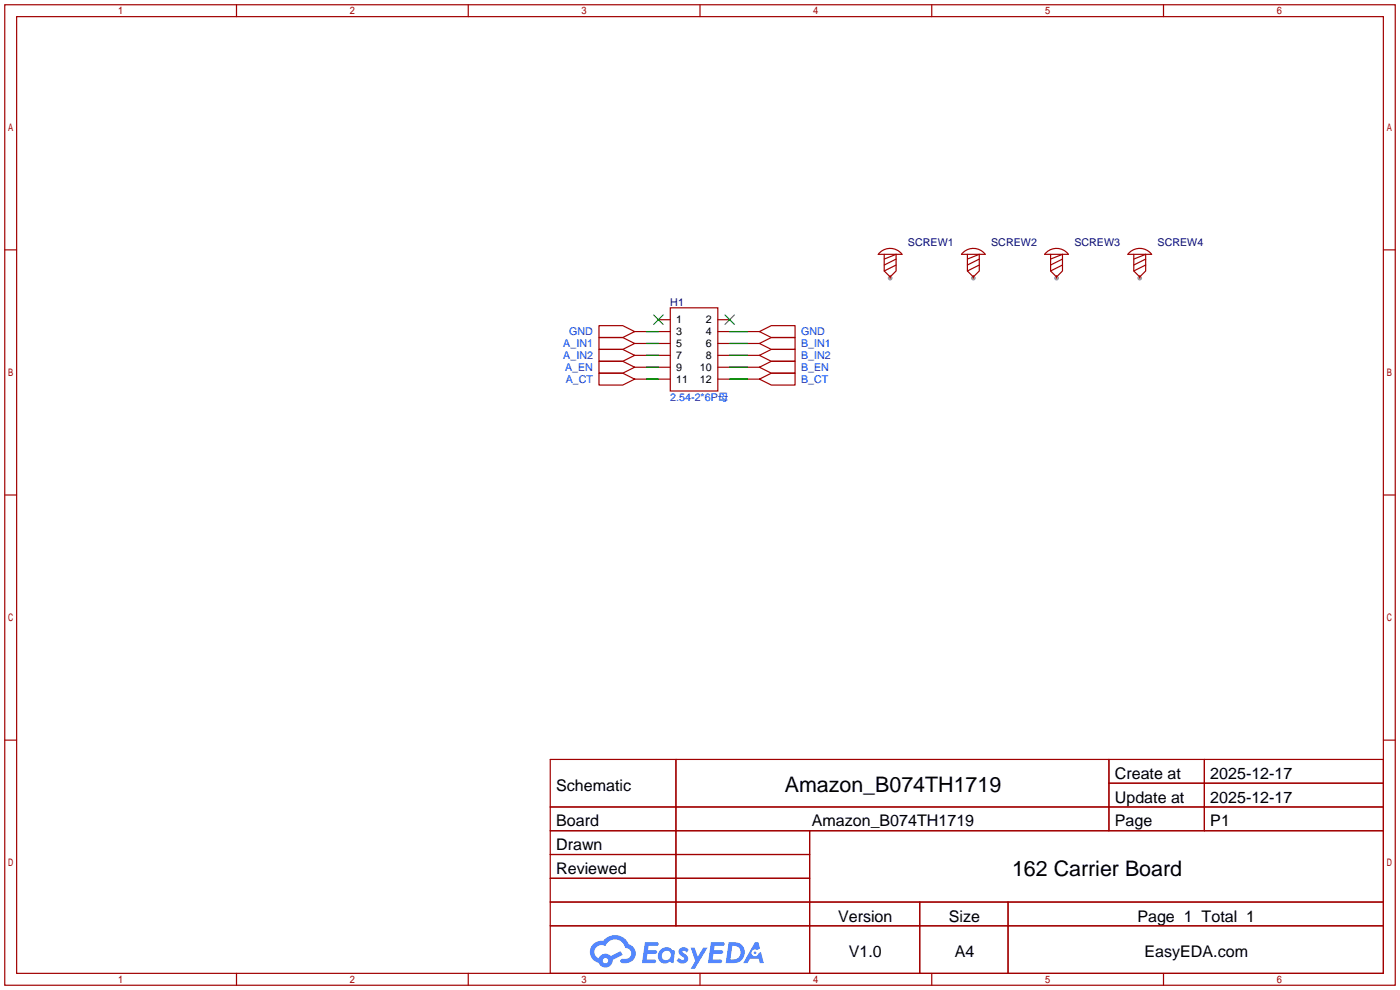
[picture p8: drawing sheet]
<svg xmlns="http://www.w3.org/2000/svg" width="299mm" height="212mm" viewBox="0 0 299 212" stroke-linecap="round" stroke-linejoin="round" font-family="sans-serif">
<g fill="#999">
<circle cx="190.2" cy="59.4" r=".51"/>
<circle cx="208" cy="59.4" r=".51"/>
<circle cx="225.8" cy="59.4" r=".51"/>
<circle cx="243.6" cy="59.4" r=".51"/>
</g>
<g fill="none" stroke="#a10000" stroke-width=".25">
<path d="M1 1h297.2v209.6h-297.2zM3.6 3.6h292.1v204.4h-292.1zM50.5 1v2.6M100.1 1v2.6M149.6 1v2.6M199.1 1v2.6M248.7 1v2.6M1 53.4h2.6M295.7 53.4h2.5M1 105.8h2.6M295.7 105.8h2.5M1 158.2h2.6"/>
<path d="M295.7 158.2h2.5M117.6 162.3h178.1v45.7h-178.1zM117.6 172.5h178.1M117.6 177.5h178.1M144.5 162.3v35.6M173 177.5v30.5M237 162.3v15.2M237 167.4h58.7M257.4 162.3v15.2M117.6 182.6h55.4M117.6 192.8h178.1M117.6 187.7h55.4"/>
<path d="M117.6 197.9h178.1M196.6 192.8v15.2M215.4 192.8v15.2M50.5 208v2.6M100.1 208v2.6M149.6 208v2.6M199.1 208v2.6M248.7 208v2.6"/>
</g>
<g fill="#5487ff">
<path d="M145.3 202.7a1.3 1.3 0 0 1 1.9 .3l-.4 .6a.54 .54 0 0 0-.9-.2l.1 .2a1.34 1.34 0 0 1 .9 1.8 1.47 1.47 0 0 1-2.3-.1l.5-.6 .8 .5a.31 .31 0 0 0 .4-.3 .31 .31 0 0 0-.3-.4 1.12 1.12 0 0 1-.7-1.8z"/>
<path d="M147.6 202.5h.9l.6 2 1.2-2h.9l-2.7 4.6h-.9l1-1.7z"/>
<path d="M137.8 201.4h1.7a1.31 1.31 0 0 1 1.2 .2 .4 .4 0 0 1-.3 .5l-1.8 .1-.1 .9h1.6a.4 .4 0 0 1 .4 .4 .4 .4 0 0 1-.5 .4h-1.6l-.2 1.2h1.4a.46 .46 0 0 1 .5 0 .46 .46 0 0 1 .1 .5l-.4 .2h-2.6z"/>
<path d="M151.9 201.4h1.7a1.32 1.32 0 0 1 1.2 .2 .39 .39 0 0 1-.3 .5l-1.8 .1-.1 .9h1.6a.4 .4 0 0 1 .4 .4 .4 .4 0 0 1-.4 .4h-1.7l-.2 1.2h1.4a.46 .46 0 0 1 .5 0 .46 .46 0 0 1 .1 .5l-.4 .2h-2.6z"/>
<path d="M161.3 201.4h.8l.3 1.3-.6 .4a.75 .75 0 0 0-1.1 .3 .75 .75 0 0 0 .5 1 .75 .75 0 0 0 .9-.7l.5-.2 .6 2.3h-.8l-.3-.9h-1.8l-.5 .9h-1z"/>
<path d="M155.7 201.4l-.6 4.4h1.5a2.27 2.27 0 0 0 2.6-2.2 2.27 2.27 0 0 0-2.7-2.2zM156.5 202.1a1.5 1.5 0 0 1 1.8 1.6 1.5 1.5 0 0 1-1.9 1.4h-.3z"/>
<path d="M141.2 203a1.6 1.6 0 0 0-.3 2.3 1.6 1.6 0 0 0 2.3 .2l.7 .3 .3-2.4-.1-.3-.5-.1a1.58 1.58 0 0 0-2.4 0zM141.8 203.5a.98 .98 0 0 1 1.6 .4 .98 .98 0 0 1-1.1 1.3 .94 .94 0 0 1-.9-.7 .94 .94 0 0 1 .4-1z"/>
<path d="M126.8 201.8a2.37 2.37 0 0 0 1.1 4 1.54 1.54 0 0 0 1.8 1 1.54 1.54 0 0 0 1.2-1.6l2.2-1.1-.5-.8-2 1a1.57 1.57 0 0 0-2.7 .5 1.5 1.5 0 0 1-.7-2.1 1.5 1.5 0 0 1 2.2-.5 2.23 2.23 0 0 1 2.3-1.4 2.23 2.23 0 0 1 2 1.8 1.16 1.16 0 0 1 1.2 1.1 1.16 1.16 0 0 1-1.1 1.2h-.7a.47 .47 0 0 0-.5 .4 .47 .47 0 0 0 .4 .5 2.17 2.17 0 0 0 2.5-.9 2.17 2.17 0 0 0-.3-2.7l-.8-.4a3.2 3.2 0 0 0-5.5-.7l-1.1 .1zM128.8 205.3a.6 .6 0 0 1 1.2 0 .6 .6 0 0 1-1.2 0z"/>
<circle cx="161.4" cy="203.6" r=".28"/>
</g>
<g fill="none" stroke="#a10000" stroke-width=".25">
<path d="M188.1 53.9a3.2 3.2 0 0 1 4.7 .5h-5.1zM189 54.4v3.5l1.2 1.3 1.3-1.3v-3.5l-2.5 1M190.2 58.9v.5M191.5 55.4l-2.5 1.2M191.5 56.6l-2.5 1.3M205.9 53.9a3.2 3.2 0 0 1 4.7 .5h-5.1zM206.8 54.4v3.5l1.2 1.3 1.3-1.3v-3.5l-2.5 1M208 58.9v.5M209.3 55.4l-2.5 1.2M209.3 56.6l-2.5 1.3M223.7 53.9a3.2 3.2 0 0 1 4.6 .5h-5zM224.5 54.4v3.5l1.3 1.3 1.3-1.3v-3.5l-2.6 1"/>
<path d="M225.8 58.9v.5M227.1 55.4l-2.6 1.2M227.1 56.6l-2.6 1.3M241.5 53.9a3.2 3.2 0 0 1 4.6 .5h-5.1zM242.3 54.4v3.5l1.3 1.3 1.3-1.3v-3.5l-2.6 1M243.6 58.9v.5M244.9 55.4l-2.6 1.2M244.9 56.6l-2.6 1.3M128 69.6h5.1l2.5 1.3-2.5 1.2h-5.1zM128 72.1h5.1l2.5 1.3-2.5 1.3h-5.1zM128 74.7h5.1l2.5 1.2-2.5 1.3h-5.1zM128 77.2h5.1l2.5 1.3-2.5 1.3h-5.1z"/>
<path d="M128 79.8h5.1l2.5 1.2-2.5 1.3h-5.1zM135.6 70.9h2.6M135.6 73.4h2.6M135.6 75.9h2.6M135.6 78.5h2.6M140.7 68.3h2.6M140.7 70.9h2.6M140.7 73.4h2.6M140.7 75.9h2.6M140.7 78.5h2.6M143.3 65.8h10.1v17.8h-10.1zM153.4 68.3h2.6"/>
<path d="M153.4 70.9h2.6M153.4 73.4h2.6M153.4 75.9h2.6M153.4 78.5h2.6M159.8 70.9h2.5M159.8 73.4h2.5M159.8 75.9h2.5M159.8 78.5h2.5M162.3 70.9l2.5-1.3h5.1v2.5h-5.1zM162.3 73.4l2.5-1.3h5.1v2.6h-5.1zM162.3 75.9l2.5-1.2h5.1v2.5h-5.1zM162.3 78.5l2.5-1.3h5.1v2.6h-5.1z"/>
<path d="M135.6 81h2.6M140.7 81h2.6M153.4 81h2.6M159.8 81h2.5M162.3 81l2.5-1.2h5.1v2.5h-5.1z"/>
</g>
<path d="M139.7 67.3l2 2M141.7 67.3l-2 2M154.9 67.3l2.1 2M157 67.3l-2.1 2" fill="none" stroke="#3c3" stroke-width=".25"/>
<path d="M138.2 70.9h2.5M138.2 73.4h2.5M138.2 75.9h2.5M138.2 78.5h2.5M156 70.9h3.8M156 73.4h3.8M156 75.9h3.8M156 78.5h3.8M138.2 81h2.5M156 81h3.8" fill="none" stroke="#008700" stroke-width=".25"/>
<g font-size="4.6">
<text x="167.7" y="169.3">Amazon_B074TH1719</text>
<text x="216.3" y="187.1">162 Carrier Board</text>
</g>
<g font-size="3.4">
<text x="238.3" y="166.5">Create at</text>
<text x="258.7" y="166.5">2025-12-17</text>
<text x="118.9" y="169">Schematic</text>
<text x="238.3" y="171.6">Update at</text>
<text x="258.7" y="171.6">2025-12-17</text>
<text x="118.9" y="176.6">Board</text>
<text x="173.5" y="176.6">Amazon_B074TH1719</text>
<text x="238.3" y="176.6">Page</text>
<text x="258.7" y="176.6">P1</text>
<text x="118.9" y="181.7">Drawn</text>
<text x="118.9" y="186.8">Reviewed</text>
<text x="179.1" y="197">Version</text>
<text x="202.8" y="197">Size</text>
<text x="243.1" y="197">Page 1 Total 1</text>
<text x="181.4" y="204.6">V1.0</text>
<text x="204" y="204.6">A4</text>
<text x="244.6" y="204.6">EasyEDA.com</text>
</g>
<g font-size="2.3" fill="#000080">
<text x="194.1" y="52.6">SCREW1</text>
<text x="211.8" y="52.6">SCREW2</text>
<text x="229.6" y="52.6">SCREW3</text>
<text x="247.4" y="52.6">SCREW4</text>
<text x="143.3" y="65.3">H1</text>
</g>
<g font-size="2.3" fill="#00f">
<text x="121.7" y="71.7">GND</text>
<text x="171.2" y="71.7">GND</text>
<text x="120.4" y="74.2">A_IN1</text>
<text x="120.4" y="76.7">A_IN2</text>
<text x="171.2" y="74.2">B_IN1</text>
<text x="171.2" y="76.7">B_IN2</text>
<text x="120.8" y="79.3">A_EN</text>
<text x="120.9" y="81.8">A_CT</text>
<text x="171.2" y="79.3">B_EN</text>
<text x="171.2" y="81.8">B_CT</text>
<text x="143.3" y="85.6">2.54-2*6P母</text>
</g>
<g font-size="2.3">
<text x="144.5" y="69.1">1</text>
<text x="144.5" y="71.6">3</text>
<text x="150.9" y="69.1">2</text>
<text x="150.9" y="71.6">4</text>
<text x="144.5" y="74.2">5</text>
<text x="144.5" y="76.7">7</text>
<text x="150.9" y="74.2">6</text>
<text x="150.9" y="76.7">8</text>
<text x="144.5" y="79.3">9</text>
<text x="144.5" y="81.8">11</text>
<text x="149.6" y="79.3">10</text>
<text x="149.6" y="81.8">12</text>
</g>
</svg>
